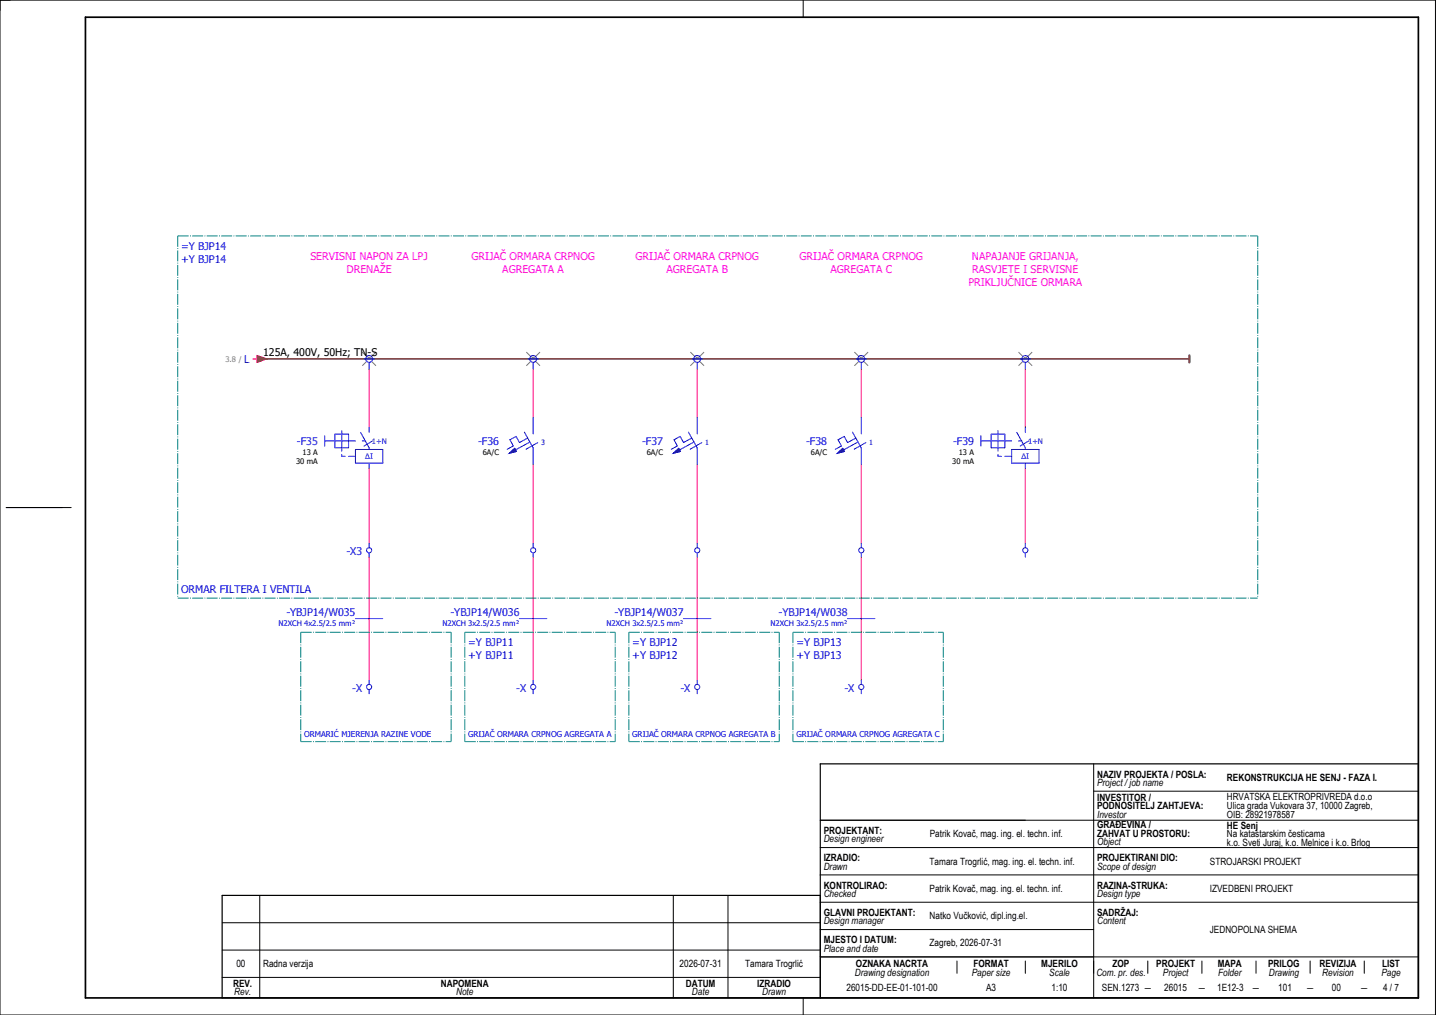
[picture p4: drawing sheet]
<svg xmlns="http://www.w3.org/2000/svg" width="420mm" height="297mm" viewBox="0 0 420 297" stroke-linecap="round" stroke-linejoin="round" font-family="sans-serif">
<g fill="none" stroke="#000" stroke-width=".29">
<path d="M0 0h420v297h-420zM235 0v5M1.8 148.5h19M320 231.5h95M320 223.5v68.5M415 223.5v68.5h-350M240 240h175M240 256h175M240 248h175M65 278h175M65 270h175M76 262v30"/>
<path d="M197 262v30M213 262v30M240 262v30M240 272h80M240 264h175M65 286h175M235 292v5M240 280h175M280 281.2v3.6M300 281.2v3.6M335.8 281.2v3.6M351.7 281.2v3.6"/>
<path d="M367.5 281.2v3.6M383.3 281.2v3.6M399.2 281.2v3.6"/>
</g>
<path d="M415 223.5h-175v68.5M240 262h-175v30" fill="none" stroke="#000" stroke-width=".35"/>
<path d="M25 5h390v287h-390z" fill="none" stroke="#000" stroke-width=".5"/>
<g fill="none" stroke="#f00" stroke-width=".29">
<path d="M74 105h1.2M75.2 104l2.8 1-2.8 1zM108 108v17M156 108v14.2M204 108v14.2M252 108v14.2M300 108v17M108 137v22M156 135.9v23.1M204 135.9v23.1M252 135.9v23.1M300 137v22"/>
<path d="M108 163v36M156 163v36M204 163v36M252 163v36"/>
</g>
<path d="M76 105h272" fill="none" stroke="#7f3f3f" stroke-width=".5"/>
<g fill="none" stroke="#767676" stroke-width=".29" stroke-dasharray="2 2" stroke-linecap="butt">
<path d="M106 103l4 4M110 103l-4 4M154 103l4 4M158 103l-4 4M202 103l4 4M206 103l-4 4M250 103l4 4M254 103l-4 4M298 103l4 4M302 103l-4 4"/>
<circle cx="108" cy="105" r=".5"/>
<circle cx="156" cy="105" r=".5"/>
<circle cx="204" cy="105" r=".5"/>
<circle cx="252" cy="105" r=".5"/>
<circle cx="300" cy="105" r=".5"/>
</g>
<g fill="none" stroke="#00f" stroke-width=".29">
<path d="M106.5 105h3M108 106v2M154.5 105h3M156 106v2M202.5 105h3M204 106v2M250.5 105h3M252 106v2M298.5 105h3M300 106v2M95 129h9M95 127.5v3"/>
<path d="M98 127h4v4h-4zM100 133v.5h1M100 126v6M102 133.5h2M104 131.5h8v4h-8zM105.5 126.5l2.5 4.5v.5M106 129h1M108 125v1.5M108 135.5v1.5M109 129l-2.5 1.5M149 132.6l1.6-1.4 .5 .9zM153.4 126.5l2.6 4.6v4.8"/>
<path d="M154.4 128.2l-2.4 1.3-1-1.8-1.8 1 1 1.8-1.8 1M155 129.4l-4.2 2.3M156 122.2v4.8M157.4 129.5l-3.5 2M197 132.6l1.6-1.4 .5 .9zM201.4 126.5l2.6 4.6v4.8M202.4 128.2l-2.4 1.3-1-1.8-1.8 1 1 1.8-1.8 1M203 129.4l-4.2 2.3M204 122.2v4.8M205.4 129.5l-3.5 2M245 132.6l1.6-1.4 .5 .9zM249.4 126.5l2.6 4.6v4.8"/>
<path d="M250.4 128.2l-2.4 1.3-1-1.8-1.8 1 1 1.8-1.8 1M251 129.4l-4.2 2.3M252 122.2v4.8M253.4 129.5l-3.5 2M287 129h9M287 127.5v3M290 127h4v4h-4zM292 126v6M292 133v.5h1M294 133.5h2M296 131.5h8v4h-8zM297.5 126.5l2.5 4.5v.5"/>
<path d="M298 129h1M300 125v1.5M300 135.5v1.5M301 129l-2.5 1.5M108 159v1.3M156 159v1.3M204 159v1.3M252 159v1.3M300 159v1.3M108 161.8v1.2M156 161.8v1.2M204 161.8v1.2"/>
<path d="M252 161.8v1.2M300 161.8v1.2M104 181h8M108 199v1.3M152 181h8M156 199v1.3M200 181h8M204 199v1.3M248 181h8M252 199v1.3M108 201.8v1.2M156 201.8v1.2"/>
<path d="M204 201.8v1.2M252 201.8v1.2"/>
<circle cx="108" cy="105" r="1"/>
<circle cx="156" cy="105" r="1"/>
<circle cx="204" cy="105" r="1"/>
<circle cx="252" cy="105" r="1"/>
<circle cx="300" cy="105" r="1"/>
<circle cx="108" cy="161" r=".75"/>
<circle cx="156" cy="161" r=".75"/>
<circle cx="204" cy="161" r=".75"/>
<circle cx="252" cy="161" r=".75"/>
<circle cx="300" cy="161" r=".75"/>
<circle cx="108" cy="201" r=".75"/>
<circle cx="156" cy="201" r=".75"/>
<circle cx="204" cy="201" r=".75"/>
<circle cx="252" cy="201" r=".75"/>
</g>
<path d="M348 104v2" fill="none" stroke="#7f3f3f" stroke-width=".7"/>
<g fill="none" stroke="#007f7f" stroke-width=".29" stroke-dasharray="3.2 .4 .3 .4" stroke-linecap="butt">
<path d="M52 69h316M52 69v106M368 69v106M52 175h316M88 185h44M88 185v32M132 185v32M136 185h44M136 185v32M180 185v32M184 185h44M184 185v32"/>
<path d="M228 185v32M232 185h44M232 185v32M276 185v32M88 217h44M136 217h44M184 217h44M232 217h44"/>
</g>
<g fill="#00f" stroke="#00f" stroke-width=".29">
<path d="M149 132.6l1.6-1.4 .5 .9z"/>
<path d="M197 132.6l1.6-1.4 .5 .9z"/>
<path d="M245 132.6l1.6-1.4 .5 .9z"/>
</g>
<path d="M75.2 104l2.8 1-2.8 1z" fill="#f00" stroke="#f00" stroke-width=".29"/>
<g font-size="3.1" fill="#00f">
<text x="53" y="73.1">=Y BJP14</text>
<text x="53" y="76.9">+Y BJP14</text>
<text x="71.5" y="106.3">L</text>
<text x="86.9" y="130.3">-F35</text>
<text x="139.9" y="130.3">-F36</text>
<text x="187.9" y="130.3">-F37</text>
<text x="235.9" y="130.3">-F38</text>
<text x="278.9" y="130.3">-F39</text>
<text x="101.4" y="162.4">-X3</text>
<text x="53" y="173.4">ORMAR FILTERA I VENTILA</text>
<text x="83.8" y="180.4">-YBJP14/W035</text>
<text x="131.8" y="180.4">-YBJP14/W036</text>
<text x="179.8" y="180.4">-YBJP14/W037</text>
<text x="227.8" y="180.4">-YBJP14/W038</text>
<text x="137" y="189.1">=Y BJP11</text>
<text x="185" y="189.1">=Y BJP12</text>
<text x="233" y="189.1">=Y BJP13</text>
<text x="137" y="192.9">+Y BJP11</text>
<text x="185" y="192.9">+Y BJP12</text>
<text x="233" y="192.9">+Y BJP13</text>
<text x="103.1" y="202.4">-X</text>
<text x="151.1" y="202.4">-X</text>
<text x="199.1" y="202.4">-X</text>
<text x="247.1" y="202.4">-X</text>
</g>
<g font-size="3.1" fill="#f0f">
<text x="90.8" y="76.1">SERVISNI NAPON ZA LPJ</text>
<text x="137.9" y="76.1">GRIJAČ ORMARA CRPNOG</text>
<text x="185.9" y="76.1">GRIJAČ ORMARA CRPNOG</text>
<text x="233.9" y="76.1">GRIJAČ ORMARA CRPNOG</text>
<text x="284.4" y="76.1">NAPAJANJE GRIJANJA,</text>
<text x="101.4" y="79.9">DRENAŽE</text>
<text x="147" y="79.9">AGREGATA A</text>
<text x="195" y="79.9">AGREGATA B</text>
<text x="243" y="79.9">AGREGATA C</text>
<text x="283.3" y="83.6">PRIKLJUČNICE ORMARA</text>
<text x="284.5" y="79.9">RASVJETE I SERVISNE</text>
</g>
<text font-size="3.1" x="77" y="104">125A, 400V, 50Hz; TN-S</text>
<g font-size="2.9">
<text x="321" y="227.5">NAZIV PROJEKTA / POSLA:</text>
<text x="321" y="230">Project / job name</text>
<text x="359" y="228.6">REKONSTRUKCIJA HE SENJ - FAZA I.</text>
<text x="321" y="234.3">INVESTITOR /</text>
<text x="321" y="236.8">PODNOSITELJ ZAHTJEVA:</text>
<text x="321" y="239.3">Investor</text>
<text x="359" y="234.2">HRVATSKA ELEKTROPRIVREDA d.o.o</text>
<text x="359" y="236.8">Ulica grada Vukovara 37, 10000 Zagreb,</text>
<text x="359" y="239.5">OIB: 28921978587</text>
<text x="241" y="244">PROJEKTANT:</text>
<text x="272" y="245">Patrik Kovač, mag. ing. el. techn. inf.</text>
<text x="321" y="242.3">GRAĐEVINA /</text>
<text x="321" y="244.8">ZAHVAT U PROSTORU:</text>
<text x="359" y="242.6">HE Senj</text>
<text x="359" y="245.1">Na katastarskim česticama</text>
<text x="241" y="246.5">Design engineer</text>
<text x="321" y="247.3">Object</text>
<text x="359" y="247.5">k.o. Sveti Juraj, k.o. Melnice i k.o. Brlog</text>
<text x="241" y="252">IZRADIO:</text>
<text x="241" y="254.5">Drawn</text>
<text x="272" y="253">Tamara Trogrlić, mag. ing. el. techn. inf.</text>
<text x="321" y="252">PROJEKTIRANI DIO:</text>
<text x="321" y="254.5">Scope of design</text>
<text x="354" y="253.1">STROJARSKI PROJEKT</text>
<text x="241" y="260">KONTROLIRAO:</text>
<text x="241" y="262.5">Checked</text>
<text x="272" y="261">Patrik Kovač, mag. ing. el. techn. inf.</text>
<text x="321" y="260">RAZINA-STRUKA:</text>
<text x="321" y="262.5">Design type</text>
<text x="354" y="261">IZVEDBENI PROJEKT</text>
<text x="241" y="268">GLAVNI PROJEKTANT:</text>
<text x="272" y="269">Natko Vučković, dipl.ing.el.</text>
<text x="321" y="268">SADRŽAJ:</text>
<text x="241" y="270.5">Design manager</text>
<text x="321" y="270.5">Content</text>
<text x="354" y="273.1">JEDNOPOLNA SHEMA</text>
<text x="241" y="278.5">Place and date</text>
<text x="241" y="276">MJESTO I DATUM:</text>
<text x="272" y="276.8">Zagreb, 2026-07-31</text>
<text x="69.2" y="283">00</text>
<text x="77" y="283">Radna verzija</text>
<text x="198.9" y="283">2026-07-31</text>
<text x="218" y="283">Tamara Trogrlić</text>
<text x="250.1" y="285.6">Drawing designation</text>
<text x="250.4" y="283.1">OZNAKA NACRTA</text>
<text x="284.3" y="285.6">Paper size</text>
<text x="284.9" y="283.1">FORMAT</text>
<text x="304.7" y="283.1">MJERILO</text>
<text x="307" y="285.6">Scale</text>
<text x="320.8" y="285.6">Com. pr. des.</text>
<text x="325.5" y="283.1">ZOP</text>
<text x="338.3" y="283.1">PROJEKT</text>
<text x="340.3" y="285.6">Project</text>
<text x="356.3" y="283.1">MAPA</text>
<text x="356.4" y="285.6">Folder</text>
<text x="371.1" y="283.1">PRILOG</text>
<text x="371.3" y="285.6">Drawing</text>
<text x="386.1" y="283.1">REVIZIJA</text>
<text x="386.9" y="285.6">Revision</text>
<text x="404.2" y="285.6">Page</text>
<text x="404.4" y="283.1">LIST</text>
<text x="68.2" y="288.8">REV.</text>
<text x="68.5" y="291.3">Rev.</text>
<text x="129" y="288.8">NAPOMENA</text>
<text x="133.5" y="291.3">Note</text>
<text x="200.7" y="288.8">DATUM</text>
<text x="202.5" y="291.3">Date</text>
<text x="221.6" y="288.8">IZRADIO</text>
<text x="223" y="291.3">Drawn</text>
<text x="247.7" y="290">26015-DD-EE-01-101-00</text>
<text x="288.5" y="290.1">A3</text>
<text x="307.7" y="290">1:10</text>
<text x="322.4" y="290">SEN.1273 ―</text>
<text x="340.7" y="290">26015</text>
<text x="350.5" y="290.1">―</text>
<text x="356.1" y="290">1E12-3</text>
<text x="366.3" y="290.1">―</text>
<text x="374" y="290">101</text>
<text x="382.1" y="290.1">―</text>
<text x="389.7" y="290">00</text>
<text x="398" y="290.1">―</text>
<text x="404.7" y="290.1">4 / 7</text>
</g>
<g font-size="2.4" fill="#00f">
<text x="89" y="215.6">ORMARIĆ MJERENJA RAZINE VODE</text>
<text x="137" y="215.6">GRIJAČ ORMARA CRPNOG AGREGATA A</text>
<text x="185" y="215.6">GRIJAČ ORMARA CRPNOG AGREGATA B</text>
<text x="233" y="215.6">GRIJAČ ORMARA CRPNOG AGREGATA C</text>
</g>
<text font-size="2.2" fill="#7ca552" x="66" y="105.9">3.8 /</text>
<g font-size="2.2" fill="#00f">
<text x="108.8" y="129.9">1+N</text>
<text x="300.8" y="129.9">1+N</text>
<text x="106.9" y="134.3">ΔI</text>
<text x="298.9" y="134.3">ΔI</text>
<text x="81.5" y="183.3">N2XCH 4x2.5/2.5 mm²</text>
<text x="129.5" y="183.3">N2XCH 3x2.5/2.5 mm²</text>
<text x="177.5" y="183.3">N2XCH 3x2.5/2.5 mm²</text>
<text x="225.5" y="183.3">N2XCH 3x2.5/2.5 mm²</text>
</g>
<g font-size="2.2">
<text x="86.6" y="135.9">30 mA</text>
<text x="88.5" y="133.2">13 A</text>
<text x="141.2" y="133.2">6A/C</text>
<text x="189.2" y="133.2">6A/C</text>
<text x="237.2" y="133.2">6A/C</text>
<text x="278.6" y="135.9">30 mA</text>
<text x="280.5" y="133.2">13 A</text>
</g>
<g font-size="2.1" fill="#00f">
<text x="158.3" y="130.3">3</text>
<text x="206.3" y="130.3">1</text>
<text x="254.3" y="130.3">1</text>
</g>
</svg>
